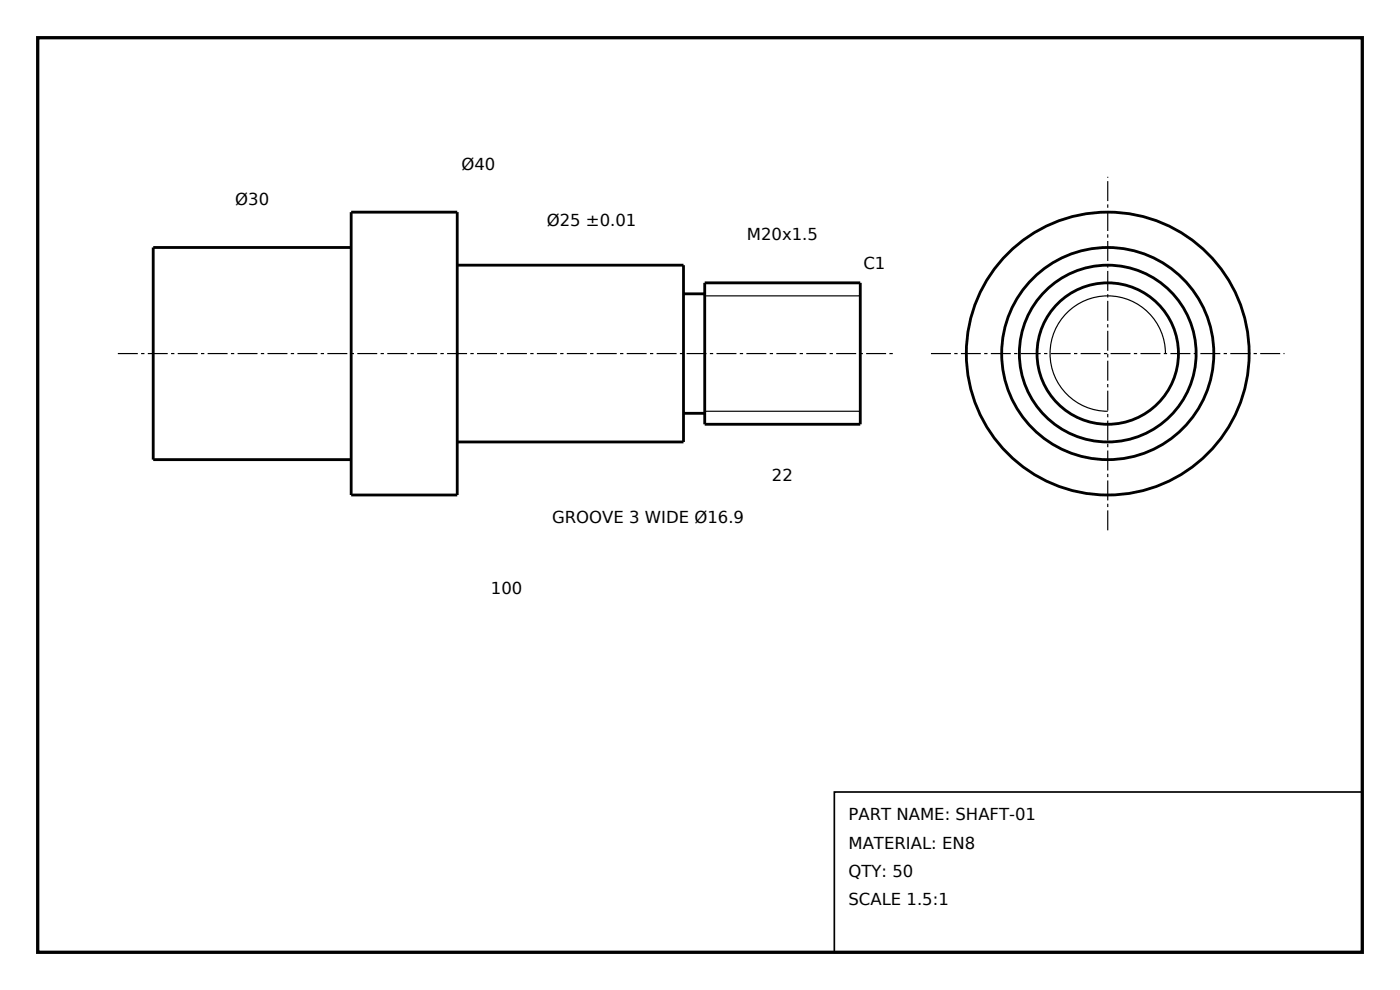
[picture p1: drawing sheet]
<svg xmlns="http://www.w3.org/2000/svg" width="297mm" height="210mm" viewBox="0 0 297 210" stroke-linecap="round" stroke-linejoin="round" font-family="sans-serif">
<path d="M8 8h281v194h-281z" fill="none" stroke="#000" stroke-width=".7" stroke-linecap="butt"/>
<g fill="none" stroke="#000" stroke-width=".6">
<path d="M74.5 45h22.5v60h-22.5zM74.5 52.5h-42v45h42M97 56.2h48v37.5h-48M149.5 60h33v30h-33zM145 62.3h4.5M145 87.7h4.5"/>
<circle cx="235" cy="75" r="30"/>
<circle cx="235" cy="75" r="22.5"/>
<circle cx="235" cy="75" r="18.8"/>
<circle cx="235" cy="75" r="15"/>
</g>
<path d="M25 75h165M197.5 75h75M235 112.5v-75" fill="none" stroke="#000" stroke-width=".25" stroke-dasharray="4.2 .7 .7 .7" stroke-linecap="butt"/>
<path d="M149.5 62.8h33M247.2 75a12.2 12.2 0 0 0-12.2-12.2 12.2 12.2 0 0 0-12.2 12.2 12.2 12.2 0 0 0 12.2 12.2M149.5 87.2h33" fill="none" stroke="#000" stroke-width=".25"/>
<path d="M177 168h112v34h-112z" fill="none" stroke="#000" stroke-width=".35"/>
<g font-size="3.5">
<text x="97.9" y="36">Ø40</text>
<text x="49.9" y="43.5">Ø30</text>
<text x="116" y="48">Ø25 ±0.01</text>
<text x="158.4" y="51">M20x1.5</text>
<text x="183.2" y="57">C1</text>
<text x="163.8" y="102">22</text>
<text x="117.1" y="111">GROOVE 3 WIDE Ø16.9</text>
<text x="104.2" y="126">100</text>
<text x="180" y="174">PART NAME: SHAFT-01</text>
<text x="180" y="180">MATERIAL: EN8</text>
<text x="180" y="186">QTY: 50</text>
<text x="180" y="192">SCALE 1.5:1</text>
</g>
</svg>
